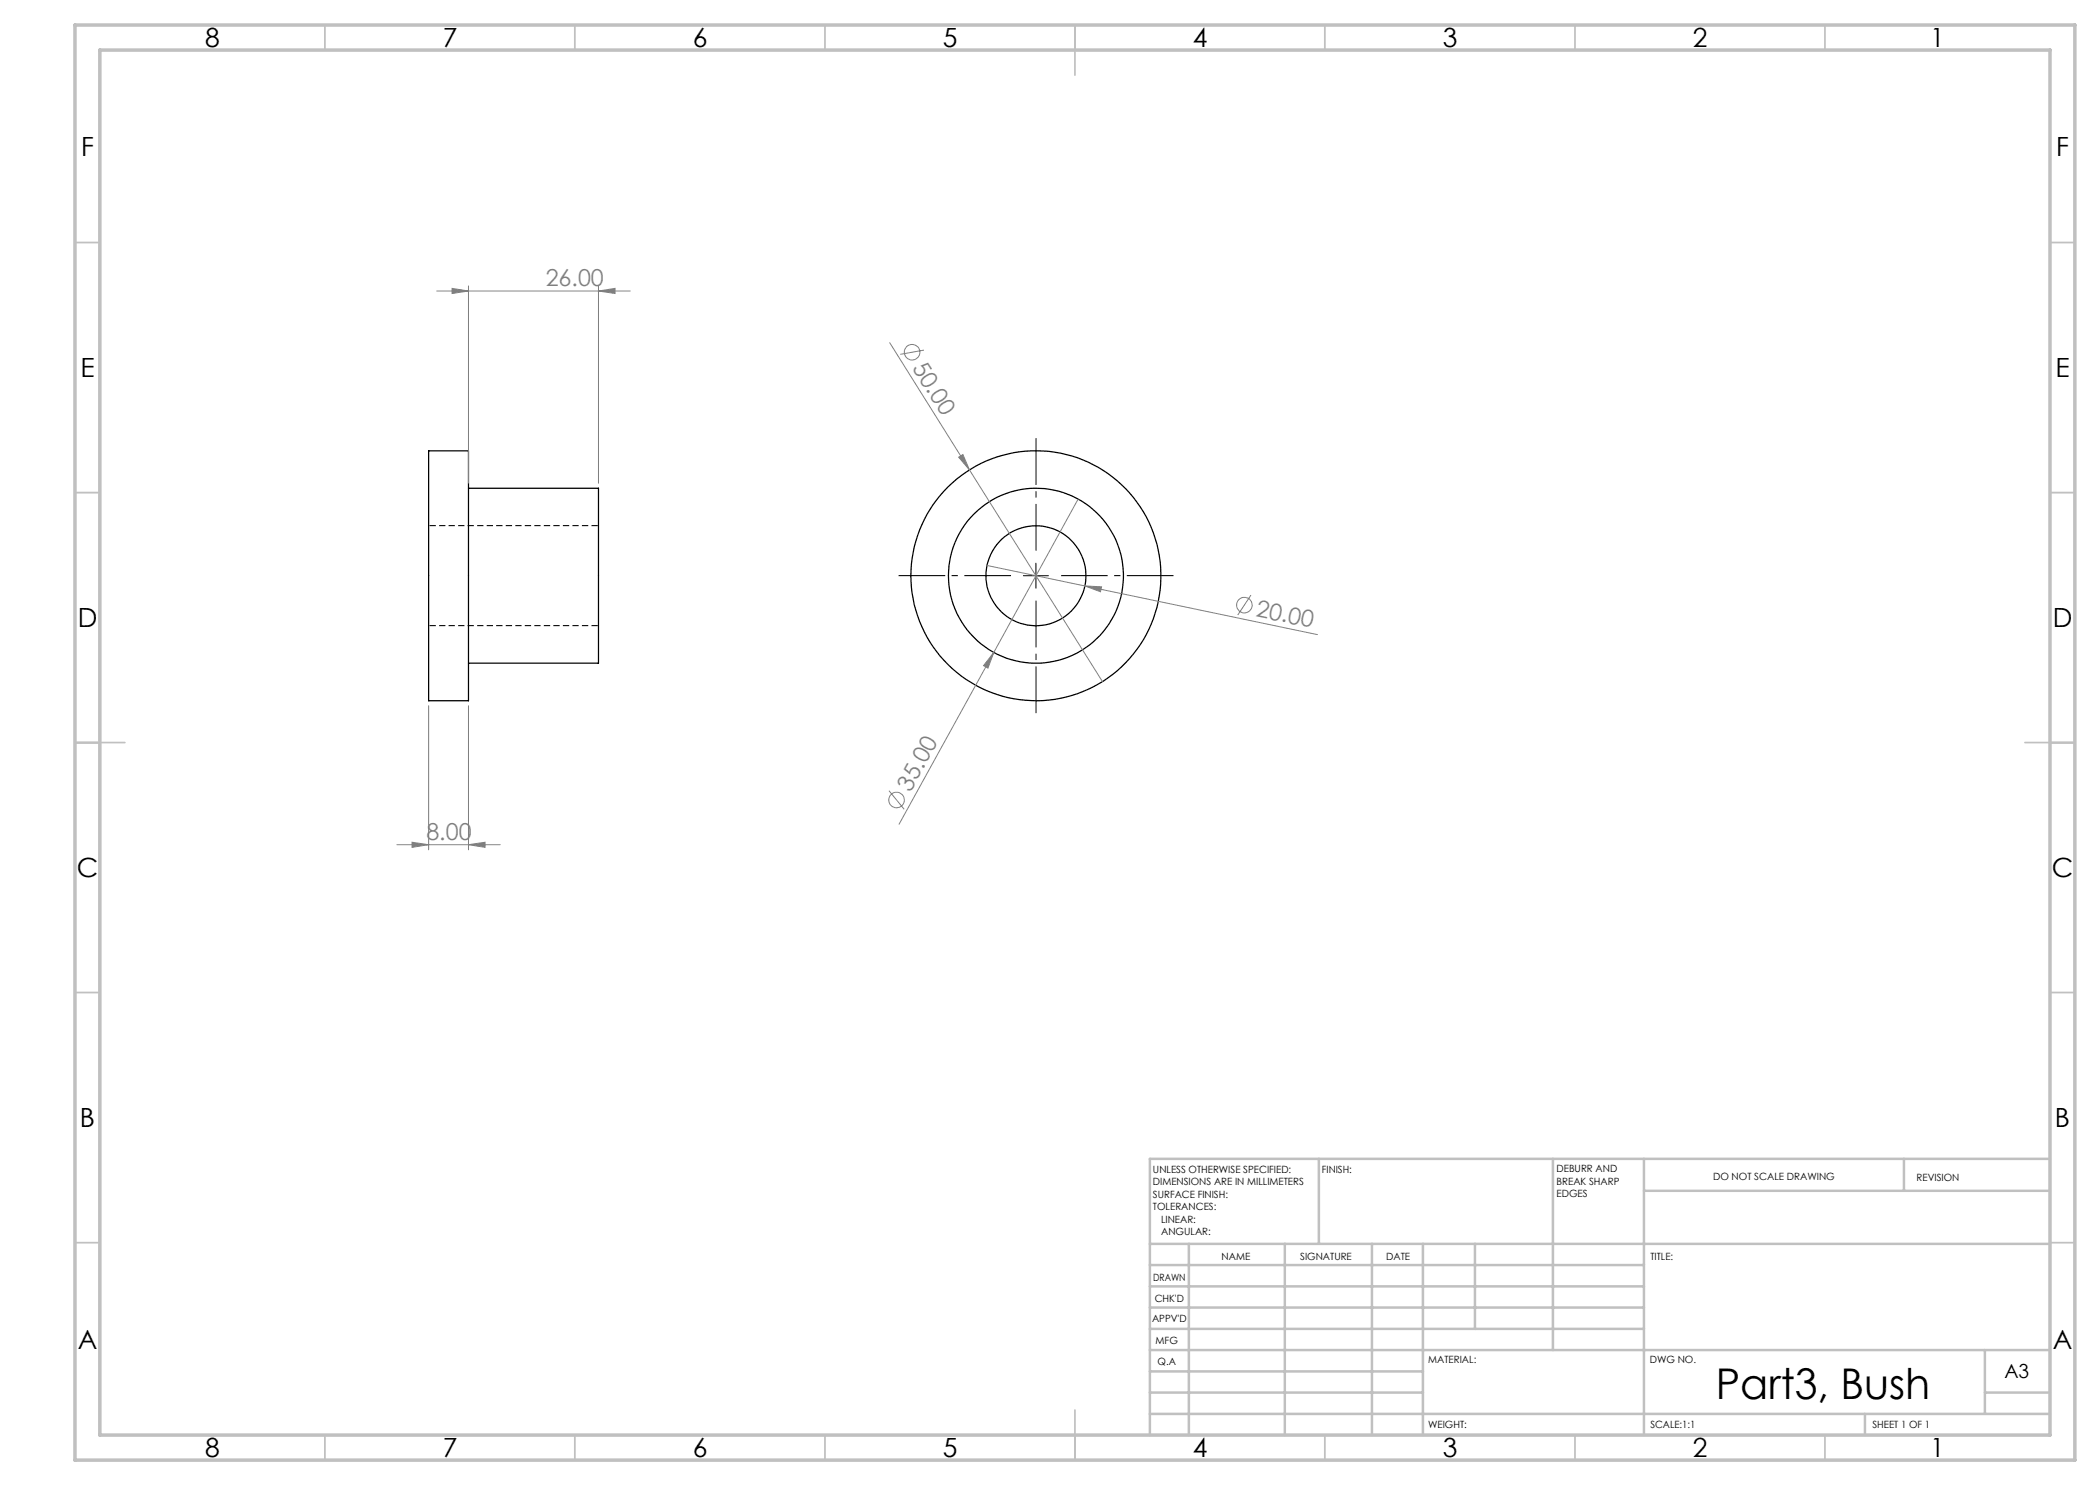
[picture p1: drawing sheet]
<svg xmlns="http://www.w3.org/2000/svg" width="420mm" height="297mm" viewBox="0 0 420 297" stroke-linecap="round" stroke-linejoin="round" font-family="sans-serif">
<path d="M119.7 105.1h-34M85.7 125.1h34" fill="none" stroke="#000" stroke-width=".2" stroke-dasharray="1.3 .6" stroke-dashoffset="-.2" stroke-linecap="butt"/>
<g fill="none" stroke="#000" stroke-width=".25">
<path d="M85.7 90.2h8v50h-8zM93.7 97.6h26v35h-26"/>
<circle cx="207.2" cy="115.1" r="25"/>
<circle cx="207.2" cy="115.2" r="17.5"/>
<circle cx="207.2" cy="115.1" r="10"/>
</g>
<g fill="none" stroke="#808080" stroke-width=".2">
<path d="M87.3 58.2h38.7M90.4 57.7l3.3 .5-3.3 .5zM93.7 57.2v39.5M119.7 58.2l3.3-.5v1zM119.7 57.2v39.5M177.9 68.5l16 25.5M184.8 70l-4.7 .9M191.7 91.4l.9-.5 1.3 3.1zM193.9 94l26.6 42.3M215.6 99.8l-16.8 30.7M197.4 113.1l19.6 4.1M217 117.2l3.3 .2-.2 1z"/>
<path d="M217 117.2l46.5 9.7M250.2 119l-2.7 4M198.8 130.5l-1.2 3.1-.9-.5zM198.8 130.5l-19 34.3M85.7 141.1v28.9M93.7 141.1v28.9M177.8 158.1l3 3.8M79.4 168.9h20.6M82.4 168.4l3.3 .5-3.3 .6zM93.7 168.9l3.3-.5v1.1z"/>
<circle cx="182.4" cy="70.4" r="1.55"/>
<circle cx="248.9" cy="121" r="1.56"/>
<circle cx="179.3" cy="160" r="1.55"/>
</g>
<path d="M202.2 115.1h-22.5M207.2 110.1v-22.5M212.2 115.1h22.5M207.2 120.1v22.5" fill="none" stroke="#000" stroke-width=".2" stroke-dasharray="15.2 1.3 1.3 1.3" stroke-dashoffset="5.9" stroke-linecap="butt"/>
<path d="M204.7 115.1h5M207.2 112.6v5" fill="none" stroke="#000" stroke-width=".2"/>
<g fill="none" stroke="#c0c0c0" stroke-width=".35">
<path d="M65 5v5M115 5v5M165 5v5M215 5v10M265 5v5M315 5v5M365 5v5M15 48.5h5M410 48.5h5M15 98.5h5M410 98.5h5M15 148.5h10"/>
<path d="M405 148.5h10M15 198.5h5M410 198.5h5M15 248.5h5M410 248.5h5M65 287v5M115 287v5M165 287v5M215 282v10M265 287v5M315 287v5M365 287v5"/>
</g>
<g fill="none" stroke="#c0c0c0" stroke-width=".5">
<path d="M263.8 231.8v17M310.6 231.8v38.2M328.8 231.8v55.2M328.8 238.2h81.2M380.8 231.8v6.4M410 231.8h-180v55.2M230 248.8h180M230 257.3h98.8M230 253h98.8M237.8 248.8v38.2M257 248.8v38.2M274.4 248.8v38.2"/>
<path d="M284.6 248.8v38.2M295 248.8v17M230 265.8h98.8M230 261.5h98.8M230 278.5h54.6M230 274.3h54.6M230 270h180M397 278.5h13M397 270v12.8M230 282.8h180M373 282.8v4.2"/>
</g>
<path d="M15 5h400v287h-400zM20 10h390v277h-390z" fill="none" stroke="#c0c0c0" stroke-width=".7"/>
<g fill="#808080">
<path d="M191.7 91.4l.9-.5 1.3 3.1z"/>
<path d="M198.8 130.5l-1.2 3.1-.9-.5z"/>
<path d="M217 117.2l3.3 .2-.2 1z"/>
<path d="M119.7 58.2l3.3-.5v1zM90.4 57.7l3.3 .5-3.3 .5z"/>
<path d="M82.4 168.4l3.3 .5-3.3 .6zM93.7 168.9l3.3-.5v1.1z"/>
</g>
<text font-size="8.5" x="343.2" y="279.7">Part3, Bush</text>
<g font-size="5.3">
<text x="41" y="9.5">8</text>
<text x="88.5" y="9.5">7</text>
<text x="138.5" y="9.5">6</text>
<text x="188.5" y="9.5">5</text>
<text x="238.5" y="9.5">4</text>
<text x="288.5" y="9.5">3</text>
<text x="338.5" y="9.5">2</text>
<text x="386" y="9.5">1</text>
<text x="16.2" y="31.3">F</text>
<text x="411.2" y="31.3">F</text>
<text x="16.1" y="75.5">E</text>
<text x="411.1" y="75.5">E</text>
<text x="15.5" y="125.5">D</text>
<text x="410.5" y="125.5">D</text>
<text x="15.4" y="175.5">C</text>
<text x="410.4" y="175.5">C</text>
<text x="16" y="225.5">B</text>
<text x="411" y="225.5">B</text>
<text x="15.5" y="269.8">A</text>
<text x="410.5" y="269.8">A</text>
<text x="41" y="291.5">8</text>
<text x="88.5" y="291.5">7</text>
<text x="138.5" y="291.5">6</text>
<text x="188.5" y="291.5">5</text>
<text x="238.5" y="291.5">4</text>
<text x="288.5" y="291.5">3</text>
<text x="338.5" y="291.5">2</text>
<text x="386" y="291.5">1</text>
</g>
<g font-size="4.7" fill="#808080">
<text x="109.1" y="57.2">26.00</text>
<text x="182.4" y="73.5" transform="rotate(58 182.4 73.5)">50.00</text>
<text x="251.1" y="123.2" transform="rotate(12 251.1 123.2)">20.00</text>
<text x="182.1" y="158.6" transform="rotate(-61 182.1 158.6)">35.00</text>
<text x="85.3" y="167.9">8.00</text>
</g>
<text font-size="3.9" x="400.9" y="275.5">A3</text>
<g font-size="2">
<text x="230.6" y="234.6">UNLESS OTHERWISE SPECIFIED:</text>
<text x="230.6" y="237.1">DIMENSIONS ARE IN MILLIMETERS</text>
<text x="230.6" y="239.6">SURFACE FINISH:</text>
<text x="264.4" y="234.6">FINISH:</text>
<text x="311.3" y="234.5">DEBURR AND</text>
<text x="311.3" y="237">BREAK SHARP</text>
<text x="311.3" y="239.5">EDGES</text>
<text x="342.6" y="236">DO NOT SCALE DRAWING</text>
<text x="383.3" y="236.2">REVISION</text>
<text x="230.6" y="242.1">TOLERANCES:</text>
<text x="232.2" y="244.6">LINEAR:</text>
<text x="232.2" y="247.1">ANGULAR:</text>
<text x="244.3" y="252">NAME</text>
<text x="260" y="251.9">SIGNATURE</text>
<text x="277.2" y="251.9">DATE</text>
<text x="330.1" y="251.9">TITLE:</text>
<text x="230.6" y="256.1">DRAWN</text>
<text x="230.9" y="260.3">CHK'D</text>
<text x="230.4" y="264.4">APPV'D</text>
<text x="231.1" y="268.8">MFG</text>
<text x="231.5" y="273">Q.A</text>
<text x="285.6" y="272.5">MATERIAL:</text>
<text x="330" y="272.5">DWG NO.</text>
<text x="285.6" y="285.5">WEIGHT:</text>
<text x="330.1" y="285.6">SCALE:1:1</text>
<text x="374.5" y="285.6">SHEET 1 OF 1</text>
</g>
</svg>
